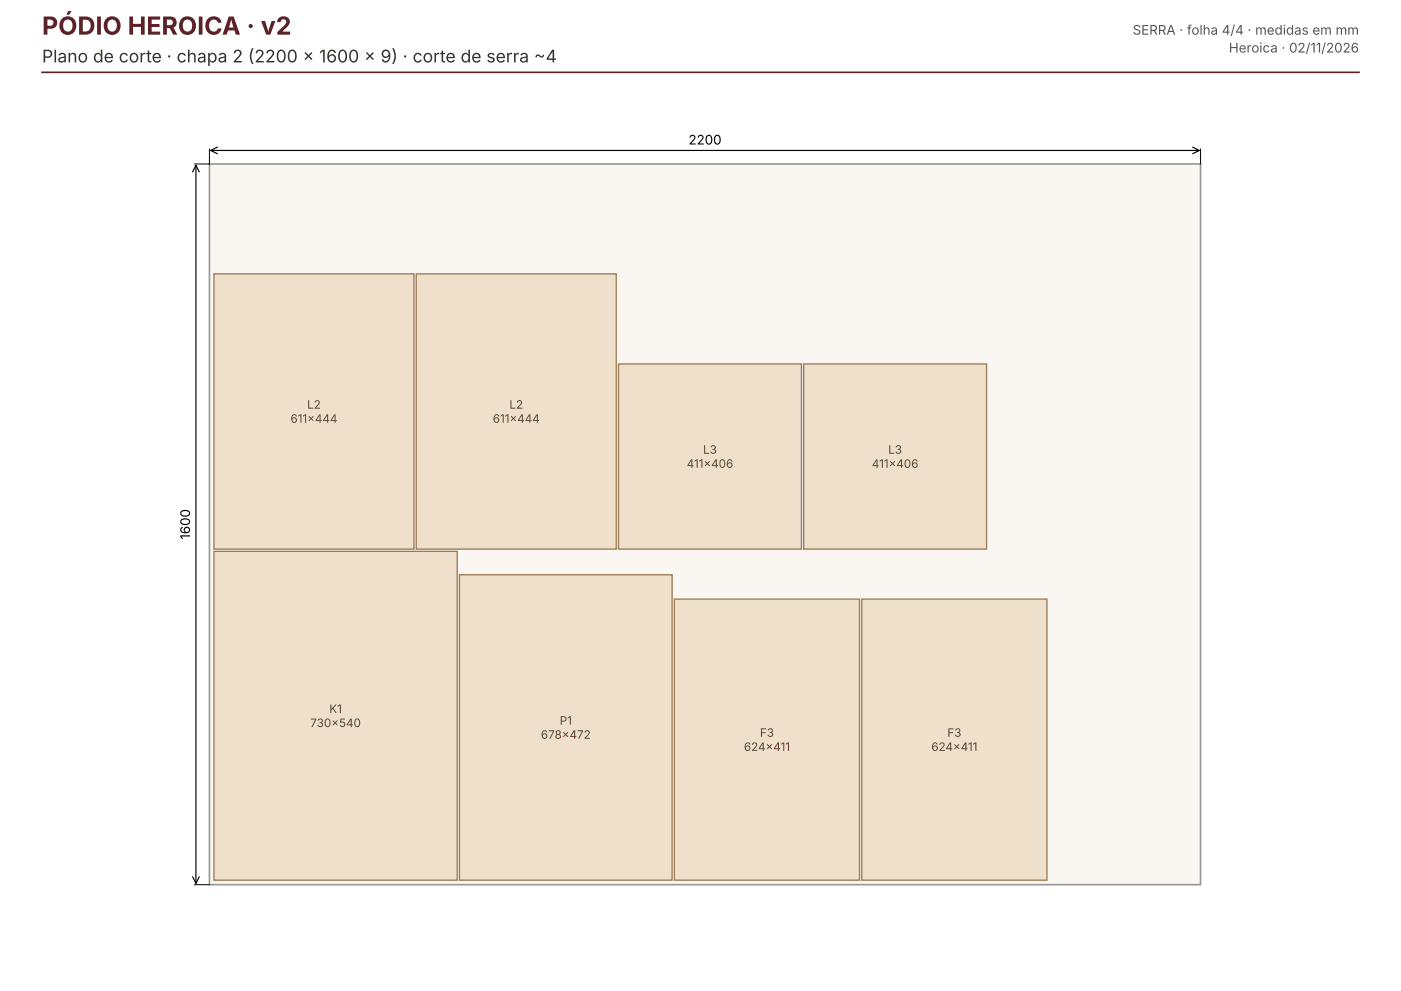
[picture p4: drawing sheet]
<svg xmlns="http://www.w3.org/2000/svg" width="297mm" height="210mm" viewBox="0 0 297 210" stroke-linecap="round" stroke-linejoin="round" font-family="sans-serif">
<path d="M44.4 34.8h210v152.7h-210z" fill="#faf7f2" stroke="#999" stroke-width=".35"/>
<g fill="#efe0cc" stroke="#9b7b55" stroke-width=".28">
<path d="M45.3 116.9h51.6v69.7h-51.6z"/>
<path d="M97.4 121.8h45v64.8h-45z"/>
<path d="M142.9 127h39.3v59.6h-39.3z"/>
<path d="M182.6 127h39.3v59.6h-39.3z"/>
<path d="M45.3 58.1h42.4v58.3h-42.4z"/>
<path d="M88.2 58.1h42.4v58.3h-42.4z"/>
<path d="M131.1 77.1h38.8v39.3h-38.8z"/>
<path d="M170.3 77.1h38.8v39.3h-38.8z"/>
</g>
<path d="M44.4 31.6v3.2h-3.2M254.4 31.6v3.2M41.2 187.5h3.2" fill="none" stroke="#000" stroke-width=".21"/>
<path d="M40.8 36.4l.7-1.4 .7 1.4M41.5 35v152.2M44.7 31.9h209.5M46.1 31.2l-1.4 .7 1.4 .7M252.8 31.2l1.4 .7-1.4 .7M40.8 185.8l.7 1.4 .7-1.4" fill="none" stroke="#000" stroke-width=".25"/>
<path d="M8.9 15.3h279.1" fill="none" stroke="#5e2129" stroke-width=".35"/>
<text font-size="5.3" fill="#5e2129" x="8.9" y="7.4">PÓDIO HEROICA · v2</text>
<text font-size="3.7" fill="#333" x="8.9" y="13.2">Plano de corte · chapa 2 (2200 × 1600 × 9) · corte de serra ~4</text>
<g font-size="2.8" fill="#555">
<text x="240.1" y="7.4">SERRA · folha 4/4 · medidas em mm</text>
<text x="260.4" y="11.1">Heroica · 02/11/2026</text>
</g>
<g font-size="2.8">
<text x="145.9" y="30.6">2200</text>
<text x="40.3" y="114.4" transform="rotate(-90 40.3 114.4)">1600</text>
</g>
<g font-size="2.5" fill="#5a4630">
<text x="61.6" y="89.6">611×444</text>
<text x="65.1" y="86.6">L2</text>
<text x="104.4" y="89.6">611×444</text>
<text x="108" y="86.6">L2</text>
<text x="145.5" y="99.2">411×406</text>
<text x="149" y="96.2">L3</text>
<text x="184.8" y="99.2">411×406</text>
<text x="188.3" y="96.2">L3</text>
<text x="65.8" y="154.1">730×540</text>
<text x="69.8" y="151.1">K1</text>
<text x="118.6" y="153.6">P1</text>
<text x="114.6" y="156.6">678×472</text>
<text x="157.7" y="159.2">624×411</text>
<text x="161.1" y="156.2">F3</text>
<text x="197.4" y="159.2">624×411</text>
<text x="200.8" y="156.2">F3</text>
</g>
</svg>
